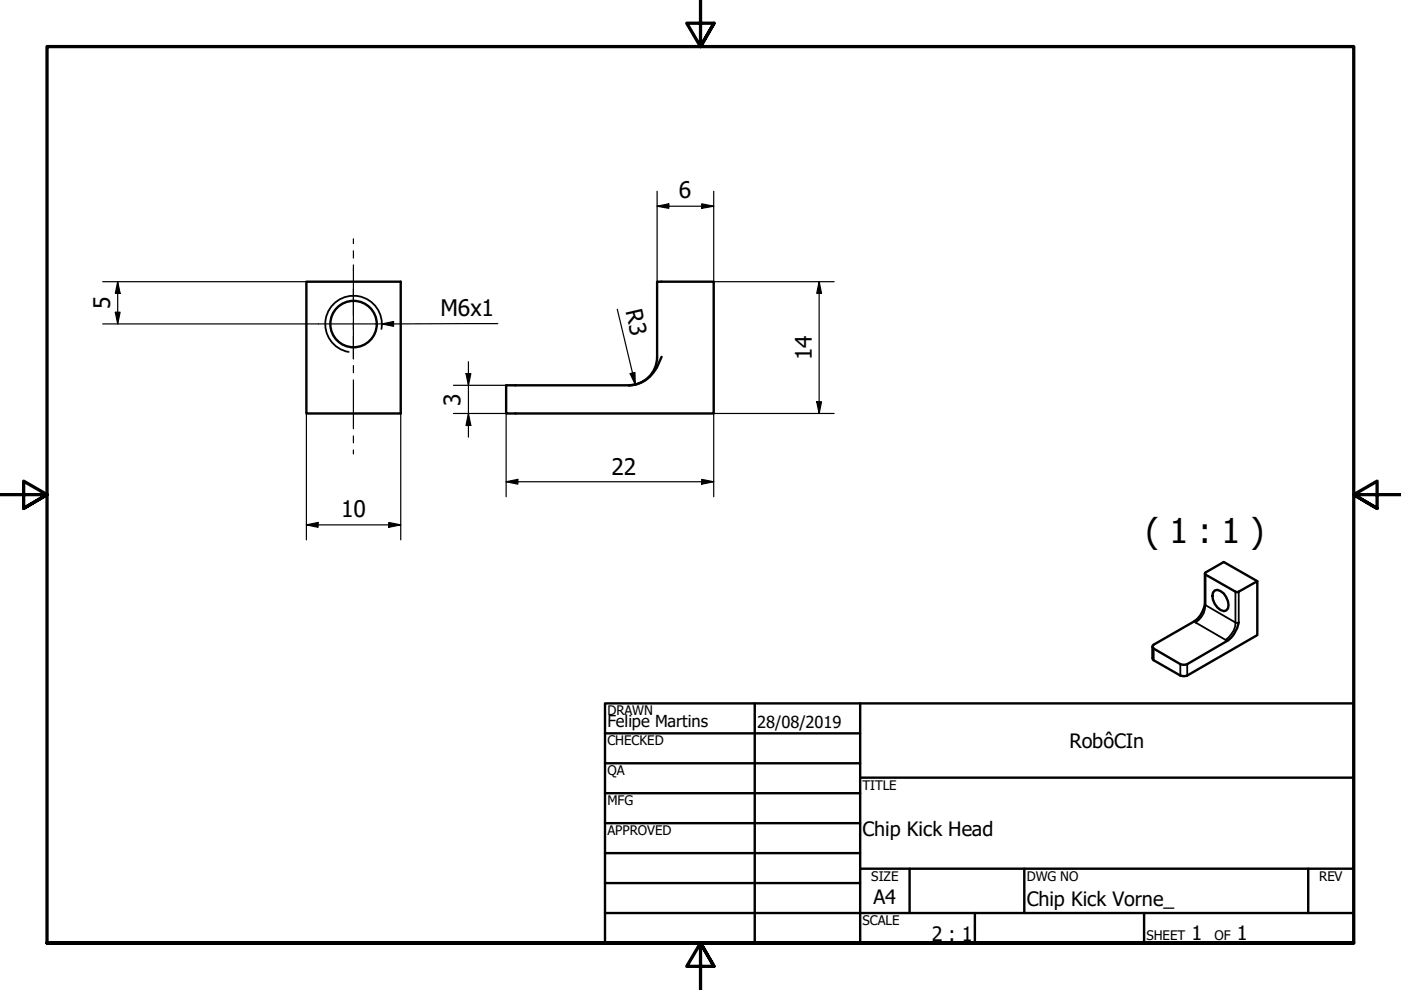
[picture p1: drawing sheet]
<svg xmlns="http://www.w3.org/2000/svg" width="297mm" height="210mm" viewBox="0 0 297 210" stroke-linecap="round" stroke-linejoin="round" font-family="sans-serif">
<!-- layer: Visible (ISO) -->
<g fill="none" stroke="#000" stroke-width=".51">
<path d="M65 59.7h20v28h-20zM139.3 75.7a6 6 0 0 1-6 6M139.3 75.7v-16h12v28h-44v-6h26a6.9 6.9 0 0 0 6-3.8l1-2.2M255.5 121.6v6.5a5.8 5.8 0 0 1-2.4 3.7l-8.5 4.9-.3 .2v.4l6 3.5 1 .1 .4-.1 9-5.3a6.3 6.3 0 0 0 1.9-3.5M257.6 125.2a2.15 2.15 0 0 1 2.4 1.4 2.2 2.2 0 0 1 0 2.8 2.15 2.15 0 0 1-2.4-1.3 2.2 2.2 0 0 1 0-2.9zM266.6 123.2l-7.1-4-4 2.4 .1 .2 6.7 3.8 4.3-2.4v11.5l-14.9 8.5-.4 .2-1-.2-5.7-3.2-.3-.5v-2.4"/>
<circle cx="75" cy="68.7" r="4.9"/>
</g>
<!-- layer: Visible Narrow (ISO) -->
<path d="M80.9 69.8a6 6 0 0 0-4.9-7 6 6 0 0 0-6.9 4.9 6 6 0 0 0 4.8 6.9M244.6 137.5v2.5M253.1 131.8l.4 .2M253.5 132l6.3 3.7M255.5 128.1a3.7 3.7 0 0 1-1.4 3.4l-.6 .5M255.6 121.8v6.5l6.3 3.7M259.8 135.7l.4 .2M261.9 132a4.4 4.4 0 0 1-2.1 3.7M261.9 125.4v6.6M262.6 125.4v6.6l-.3 .1-.4-.1M250.3 140.8v2.4M251.7 140.8v2.4" fill="none" stroke="#000" stroke-width=".38"/>
<!-- layer: Border (ANSI) -->
<path d="M148.5 -.1v10l-2.9-5h5.8l-2.9 5 2.9-5M0 104.9h10l-5-2.9v5.8l5-2.9-5 2.9M297 104.9h-10l5-2.9v5.8l-5-2.9 5 2.9M10 199.9v-190h277v190h-277h277M151.4 204.9l-2.9-5 2.9 5h-5.8l2.9-5v10" fill="none" stroke="#000" stroke-width=".7"/>
<!-- layer: Title (ANSI) -->
<g fill="none" stroke="#000" stroke-width=".51">
<path d="M128.3 149.1h158.7v50.8h-158.7zM128.3 155.5h54.1M160 149.1v50.8M182.4 149.1v50.8M128.3 161.8h54.1M128.3 168.2h54.1M128.3 174.5h54.1M182.4 164.9h104.6M128.3 180.9h54.1M128.3 187.2h54.1M128.3 193.6h158.7M182.4 184.2h104.6"/>
<path d="M192.8 184.2v9.4M206.7 193.6v6.3M217.2 184.2v9.4M242.6 193.6v6.3M277.4 184.2v9.4"/>
</g>
<!-- layer: Dimension (ISO) -->
<g fill="none" stroke="#000" stroke-width=".25">
<path d="M21.8 59.7h43.2M25 59.7l.5 2.5h-1.1zM25 59.7v9M139.3 43.7l2.5-.5v1zM139.3 43.7h12M139.3 40.5v19.2M148.8 43.2l2.5 .5-2.5 .5zM151.3 40.5v19.2h25.5M173.7 59.7l.5 2.5h-1zM173.7 59.7v28M21.8 68.7h45.7M24.4 66.2h1.1l-.5 2.5z"/>
<path d="M98.8 79.2h1l-.5 2.5zM99.3 76.7v16M130.9 65.6l3.8 15.9M133.6 79.2l1-.2 .1 2.5zM65 87.7v26.8M85 87.7v26.8M96.1 87.7h13.2M96.1 81.7h13.2M99.3 87.7l.5 2.5h-1zM107.3 87.7v17.6M173.2 85.2h1l-.5 2.5zM176.8 87.7h-25.5v17.6"/>
<path d="M65 111.3l2.4-.5v1zM65 111.3h20M82.4 110.8l2.6 .5-2.6 .5zM107.3 102.1l2.5-.5v1.1zM107.3 102.1h44M148.8 101.6l2.5 .5-2.5 .6z"/>
</g>
<g fill="#000">
<path d="M139.3 43.7l2.5-.5v1z" fill-rule="evenodd"/>
<path d="M148.8 43.2l2.5 .5-2.5 .5z" fill-rule="evenodd"/>
<path d="M24.4 66.2h1.1l-.5 2.5z" fill-rule="evenodd"/>
<path d="M25 59.7l.5 2.5h-1.1z" fill-rule="evenodd"/>
<path d="M98.8 79.2h1l-.5 2.5z" fill-rule="evenodd"/>
<path d="M133.6 79.2l1-.2 .1 2.5z" fill-rule="evenodd"/>
<path d="M173.7 59.7l.5 2.5h-1z" fill-rule="evenodd"/>
<path d="M99.3 87.7l.5 2.5h-1z" fill-rule="evenodd"/>
<path d="M173.2 85.2h1l-.5 2.5z" fill-rule="evenodd"/>
<path d="M65 111.3l2.4-.5v1z" fill-rule="evenodd"/>
<path d="M82.4 110.8l2.6 .5-2.6 .5z" fill-rule="evenodd"/>
<path d="M107.3 102.1l2.5-.5v1.1z" fill-rule="evenodd"/>
<path d="M148.8 101.6l2.5 .5-2.5 .6z" fill-rule="evenodd"/>
</g>
<!-- layer: Symbol (ISO) -->
<path d="M81 68.7l2.4-.5v1zM105.5 68.6l-24.5 .1" fill="none" stroke="#000" stroke-width=".25"/>
<path d="M81 68.7l2.4-.5v1z" fill-rule="evenodd" fill="#000"/>
<!-- layer: Centerline (ISO) -->
<path d="M74.9 50.6v1.1M74.9 53.2v1.5M74.9 56.2v10.6M74.9 68.4v1.5M74.9 71.3v4.7M74.9 77.5v1.5M74.9 80.6v10.3M74.9 92.4v1.5M74.9 95.4v.8" fill="none" stroke="#000" stroke-width=".25"/>
<!-- layer: Center Mark (ISO) -->
<path d="M67.5 68.7h14.9M74.9 61.2v14.9" fill="none" stroke="#000" stroke-width=".25"/>
<text font-size="7.2" x="243" y="115">( 1 : 1 )</text>
<g font-size="4.8">
<text x="144" y="42.1">6</text>
<text x="23.4" y="65.5" transform="rotate(-90 23.4 65.5)">5</text>
<text x="132.6" y="65.9" transform="rotate(77 132.6 65.9)">R3</text>
<text x="93.4" y="67">M6x1</text>
<text x="172.1" y="76.3" transform="rotate(-90 172.1 76.3)">14</text>
<text x="97.7" y="86" transform="rotate(-90 97.7 86)">3</text>
<text x="129.7" y="100.6">22</text>
<text x="72.3" y="109.7">10</text>
</g>
<g font-size="4.2">
<text x="226.8" y="158.7">RobôCIn</text>
<text x="182.9" y="177.2">Chip Kick Head</text>
<text x="185.2" y="191.7">A4</text>
<text x="217.7" y="192.2">Chip Kick Vorne_</text>
<text x="197.5" y="199.4">2 : 1</text>
<text x="252.6" y="199.4">1</text>
<text x="262.3" y="199.4">1</text>
</g>
<g font-size="3.5">
<text x="128.8" y="154.2">Felipe Martins</text>
<text x="160.5" y="154.4">28/08/2019</text>
</g>
<g font-size="2.8">
<text x="128.8" y="151.7">DRAWN</text>
<text x="128.8" y="158">CHECKED</text>
<text x="128.8" y="164.4">QA</text>
<text x="182.9" y="167.4">TITLE</text>
<text x="128.8" y="170.7">MFG</text>
<text x="128.8" y="177.1">APPROVED</text>
<text x="184.7" y="186.7">SIZE</text>
<text x="217.7" y="186.7">DWG NO</text>
<text x="279.7" y="186.7">REV</text>
<text x="182.9" y="196.1">SCALE</text>
<text x="243.1" y="199.4">SHEET</text>
<text x="257.5" y="199.4">OF</text>
</g>
</svg>
